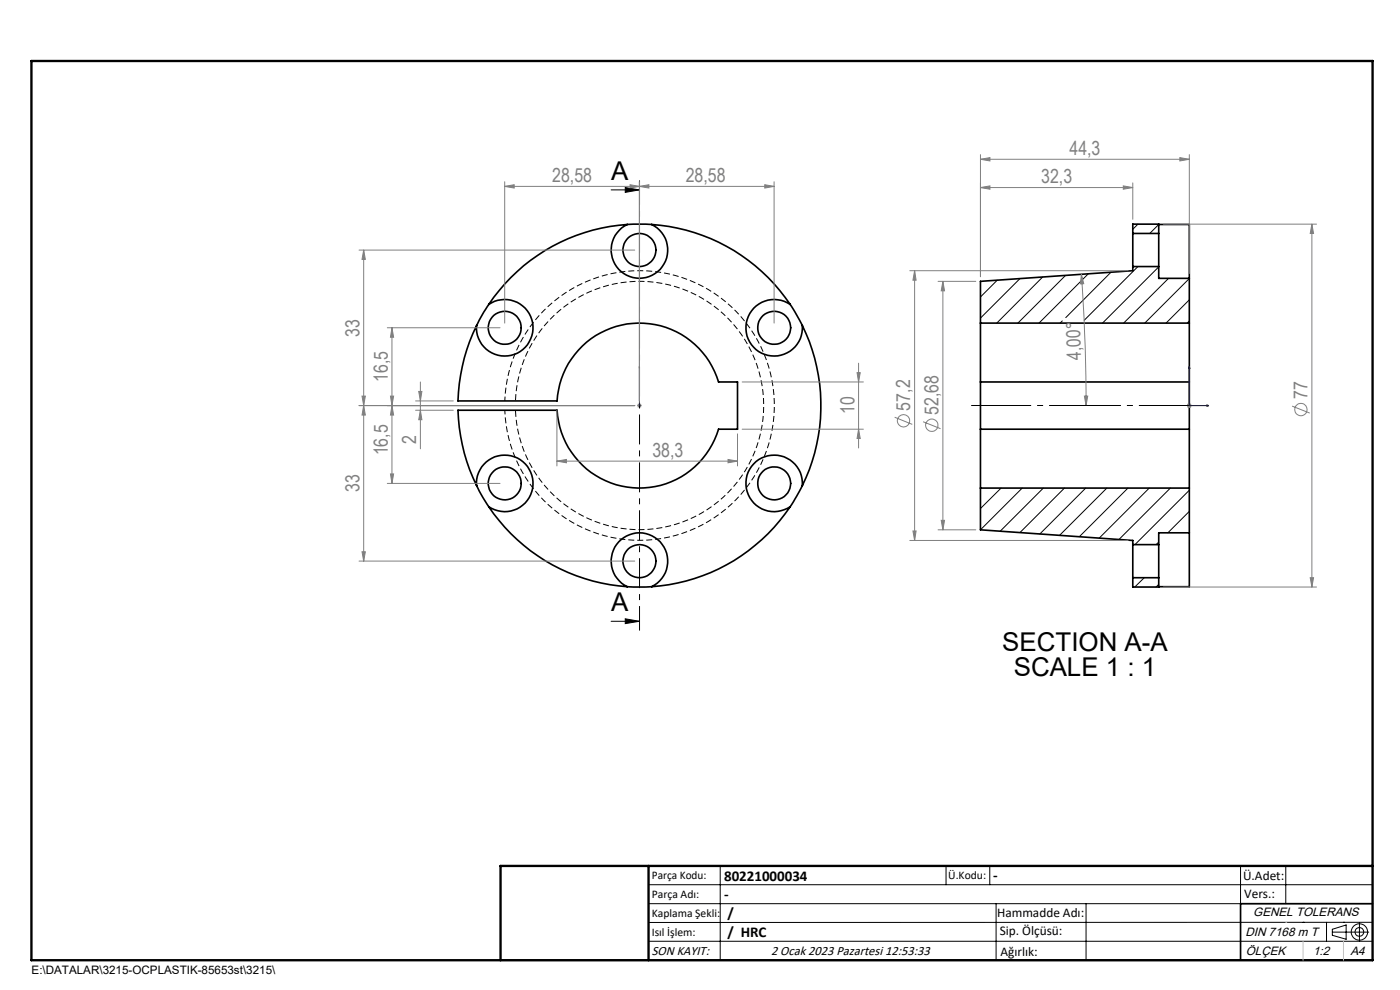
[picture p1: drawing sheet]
<svg xmlns="http://www.w3.org/2000/svg" width="297mm" height="210mm" viewBox="0 0 297 210" stroke-linecap="round" stroke-linejoin="round" font-family="sans-serif">
<path d="M107.1 87a28.6 28.6 0 0 0 43.2 23.6 28.6 28.6 0 0 0 0-49.2 28.6 28.6 0 0 0-43.2 23.6" fill="none" stroke="#000" stroke-width=".21" stroke-dasharray="1.3 .6" stroke-dashoffset=".4" stroke-linecap="butt"/>
<path d="M109.3 87a26.3 26.3 0 0 0 39.8 21.7 26.3 26.3 0 0 0 0-45.3 26.3 26.3 0 0 0-39.8 21.6" fill="none" stroke="#000" stroke-width=".21" stroke-dasharray="1.3 .6" stroke-dashoffset="-.1" stroke-linecap="butt"/>
<g fill="none" stroke="#000" stroke-width=".35">
<path d="M133.1 47.6a38.4 38.4 0 0 0-29.4 17M133.1 47.6a6 6 0 0 0-2.1 9.2 6 6 0 0 0 9.4 0 6 6 0 0 0-2.1-9.2M133.1 47.6h5.2M138.3 47.6a38.6 38.6 0 0 1 29.3 17M240.3 49.5v7M240.3 56.5v.9l-32.3 2.3v8.8M240.3 49.5v-2h5.5v2M240.3 49.5h5.5M240.3 56.5h5.5M245.8 49.5v7M245.8 47.6h6.5v11.4M245.8 56.5v2.5h6.5"/>
<path d="M252.3 59v9.5M101.1 69.1a38.3 38.3 0 0 0-3.9 15.9h21a17.5 17.5 0 0 1 15.4-16.4 17.5 17.5 0 0 1 18.8 12.4h4.1v10h-4.1a17.5 17.5 0 0 1-18.8 12.4 17.5 17.5 0 0 1-15.4-16.4h-21a39.2 39.2 0 0 0 3.9 16M103.7 64.6a6 6 0 0 1 8.9 2.7 6 6 0 0 1-4.6 8.1 6 6 0 0 1-6.9-6.3M103.7 64.6l-1.1 1.6-1.5 2.9M167.6 64.6a6 6 0 0 0-8.9 2.7 6 6 0 0 0 4.6 8.2 6 6 0 0 0 6.9-6.4M167.6 64.6l2.6 4.5M170.2 69.1a38.6 38.6 0 0 1 0 33.9M208 68.5v12.5M208 68.5h44.3M252.3 68.5v12.5M208 91v12.5M208 81h44.3"/>
<path d="M208 91h44.3M208 81v10M252.3 91v12.5M252.3 81v10M101.1 103a6 6 0 0 1 6.9-6.4 6 6 0 0 1 4.6 8.2 6 6 0 0 1-8.9 2.7M101.1 103l2.6 4.5M103.7 107.5a38.4 38.4 0 0 0 29.4 17M167.6 107.5a38.4 38.4 0 0 1-29.3 17M170.2 103a6 6 0 0 0-6.9-6.4 6 6 0 0 0-4.6 8.2 6 6 0 0 0 8.9 2.7M170.2 103l-2.6 4.5M208 103.5h44.3M208 103.5v8.9l32.3 2.2v.9"/>
<path d="M240.3 115.5v7M240.3 115.5h5.5M245.8 115.5v7M252.3 113v11.5h-6.5M252.3 113h-6.5v2.5M252.3 103.5v9.5M133.1 124.5a6 6 0 0 1-2.1-9.2 6 6 0 0 1 9.4 0 6 6 0 0 1-2.1 9.2M133.1 124.5h5.2M240.3 122.5v2h5.5v-2M240.3 122.5h5.5M291.2 191.7h-28v12M106.2 203.7h185"/>
<circle cx="135.7" cy="53" r="3.5"/>
<circle cx="107.1" cy="69.6" r="3.5"/>
<circle cx="164.2" cy="69.6" r="3.5"/>
<circle cx="107.1" cy="102.5" r="3.5"/>
<circle cx="135.7" cy="119" r="3.5"/>
<circle cx="164.2" cy="102.5" r="3.5"/>
</g>
<g fill="none" stroke="#000" stroke-width=".21">
<path d="M132.6 39.8l3 .5-3 .5zM129.6 40.3h6M211.6 59.4l-3.6 3.6M216.4 59.1l-8.4 8.4M221.2 58.8l-9.7 9.7M226 58.4l-10.1 10.1M230.9 58.1l-10.5 10.4M235.7 57.7l-9.6 9.7M241.4 47.5l-1.1 1.1M241.4 56.5l-11.4 11.4M245.8 47.6l-1.9 1.9M245.8 56.6l-11.9 11.9"/>
<path d="M247.9 59l-9.5 9.5M252.3 59.1l-9.4 9.4M225.4 68.1l-.5 .4M252.3 63.6l-4.9 4.9M252.3 68.1l-.5 .4M212.4 103.5l-4.4 4.4M216.9 103.5l-8.9 8.9M221.3 103.5l-9.1 9.2M225.8 103.5l-9.4 9.5M230.3 103.5l-9.7 9.8M234.8 103.5l-10 10.1M239.3 103.5l-10.3 10.3"/>
<path d="M243.8 103.5l-10.6 10.7M245.8 115l-.5 .5M248.3 103.5l-10.9 10.9M252.3 104l-11.5 11.5M252.3 108.5l-4.5 4.5M252.3 113h-.1M129.6 131.8h6M132.6 131.3l3 .5-3 .5zM242.7 122.5l-2 2M245.8 124l-.5 .5M137.6 187.7h153.6M137.6 191.7h153.6"/>
<path d="M137.6 199.7h153.6M152.8 183.7v20M200.7 183.7v4M210 183.7v4M211.3 191.7v12M230.4 191.7v12M263.2 183.7v20M272.8 183.7v8M276.4 195.6h.1M281.4 195.6v4.1M282.6 197.7h7.8M282.6 197.1l3-.9v3l-3-.8z"/>
<path d="M285 195.6h.1M288.4 195.8v3.8M291.2 195.6l-153.6 .1"/>
<circle cx="288.4" cy="197.7" r="1.74"/>
<circle cx="288.4" cy="197.7" r=".93"/>
</g>
<g fill="none" stroke="#808080" stroke-width=".21">
<path d="M107.1 39.5l2-.3v.7zM107.1 38.6v29.9M133.7 39.2l1.9 .3-1.9 .4zM135.6 39.5l2.1-.3v.7zM135.6 38.6v46.4M162.2 39.2l2 .3-2 .4zM164.2 39.5h-57.1M164.2 38.6v29.9M208 33.8l2-.4v.7zM208 32.8v25.9M208 33.8h44.3M208 39.8l2-.4v.7z"/>
<path d="M208 39.8h32.3M238.3 39.4l2 .4-2 .3zM240.3 38.8v7.7M250.3 33.4l2 .4-2 .3zM252.3 32.8v25.2M76.2 53h58.5M77.2 53l.3 2h-.7zM77.2 53v66M193 57.4h46.3M194 57.4v57.2M194 57.4l.3 2h-.6zM199 59.7h8"/>
<path d="M200 59.7v52.7M200 59.7l.4 2h-.7zM229.4 58.2l.5 2h-.7zM229.4 58.2a412.9 412.9 0 0 1 1 27.8M246.8 47.5h32.5M278.3 47.5l.4 2h-.7zM278.3 47.5v77M82.2 69.5h23.9M83.1 69.5l.4 2h-.7zM83.1 69.5v33M181.8 79h.7l-.4 2zM182.1 77v18"/>
<path d="M76.2 86h58.5M76.8 84h.7l-.3 2zM77.2 86l.3 2h-.7zM82.8 84h.7l-.4 2zM83.1 86l.4 2h-.7zM88.2 85h8M88.2 87h8M88.8 83h.7l-.3 2zM89.2 87l.3 2h-.7zM89.2 81v14.2M118.1 97.8l2.1-.3v.7zM118.1 87v11.8"/>
<path d="M118.1 97.8h38.4M135.1 86h1M135.3 85.7l.7 .7M135.6 85.5v1M136 85.7l-.7 .7M154.4 97.5l2.1 .3-2.1 .4zM156.5 92v6.8M157.4 91h25.8M157.4 81h25.8M182.1 91l.4 2h-.7zM189.8 88.5l3.7 1.5M195.8 89.5l3.7 1.4"/>
<path d="M230 84h.8l-.4 2zM251.8 86h1M252 85.7l.7 .7M252.3 85.5v1M252.7 85.7l-.7 .7M274.1 86.1l3.7 1.5M76.2 119h58.5M76.8 117h.7l-.3 2zM82.2 102.5h23.9M82.8 100.5h.7l-.4 2zM193 114.6h46.3M193.7 112.6h.6l-.3 2z"/>
<path d="M199 112.4h8M199.7 110.4h.7l-.4 2zM246.8 124.5h32.5M278 122.5h.7l-.4 2z"/>
<circle cx="191.7" cy="89.2" r="1.31"/>
<circle cx="197.7" cy="90.2" r="1.31"/>
<circle cx="276" cy="86.9" r="1.31"/>
</g>
<path d="M135.6 77.7v.4v-.4M135.6 77.7v8.3M252.3 77.7l.1 .4h-.2zM252.3 77.7v8.3h4.2M135.6 85.9v.2zM135.6 86h.1M256 85.9l.5 .1-.5 .1z" fill="none" stroke="#00f" stroke-width=".21"/>
<path d="M254.3 86h-48.3" fill="none" stroke="#000" stroke-width=".21" stroke-dasharray="15.2 1.3 1.3 1.3" stroke-dashoffset="2.5" stroke-linecap="butt"/>
<path d="M135.7 38.3v95.5" fill="none" stroke="#000" stroke-width=".21" stroke-dasharray="6.3 1.3 1.3 1.3" stroke-dashoffset="1.2" stroke-linecap="butt"/>
<path d="M6.7 12.9h284.5v190.8h-284.5zM137.6 183.7v20M291.2 183.7h-185v20" fill="none" stroke="#000" stroke-width=".5"/>
<path d="M272.8 195.6h.1M276.4 199.7v4M285 199.7v4" fill="none" stroke="#c0c0c0" stroke-width=".21"/>
<path d="M132.6 39.8l3 .5-3 .5zM132.6 131.3l3 .5-3 .5z" fill="#000"/>
<g fill="#00f">
<path d="M135.6 85.9v.2zM135.6 77.7v.4z"/>
<path d="M256 85.9l.5 .1-.5 .1zM252.3 77.7l.1 .4h-.2zM256 85.9l.5 .1-.5 .1zM252.3 77.7l.1 .4h-.2z"/>
</g>
<g fill="#808080">
<path d="M154.4 97.5l2.1 .3-2.1 .4zM118.1 97.8l2.1-.3v.7zM133.7 39.2l1.9 .3-1.9 .4zM107.1 39.5l2-.3v.7z"/>
<path d="M135.6 39.5l2.1-.3v.7zM162.2 39.2l2 .3-2 .4zM208 39.8l2-.4v.7zM238.3 39.4l2 .4-2 .3z"/>
<path d="M208 33.8l2-.4v.7zM250.3 33.4l2 .4-2 .3z"/>
<path d="M182.1 91l.4 2h-.7zM181.8 79h.7l-.4 2zM76.8 84h.7l-.3 2zM77.2 53l.3 2h-.7zM199.7 110.4h.7l-.4 2zM200 59.7l.4 2h-.7z"/>
<path d="M88.8 83h.7l-.3 2zM89.2 87l.3 2h-.7zM83.1 69.5l.4 2h-.7zM82.8 84h.7l-.4 2zM83.1 86l.4 2h-.7zM82.8 100.5h.7l-.4 2zM194 57.4l.3 2h-.6zM193.7 112.6h.6l-.3 2zM278.3 47.5l.4 2h-.7zM278 122.5h.7l-.4 2z"/>
<path d="M76.8 117h.7l-.3 2zM77.2 86l.3 2h-.7z"/>
<path d="M230 84h.8l-.4 2zM229.4 58.2l.5 2h-.7z"/>
</g>
<g font-size="5.5">
<text x="129.7" y="38.2">A</text>
<text x="129.7" y="129.6">A</text>
<text x="212.6" y="138.1">SECTION A-A</text>
<text x="215.1" y="143.3">SCALE 1 : 1</text>
</g>
<g font-size="4.1" fill="#808080">
<text x="226.9" y="32.8">44,3</text>
<text x="117.2" y="38.6">28,58</text>
<text x="145.5" y="38.6">28,58</text>
<text x="220.9" y="38.8">32,3</text>
<text x="76.3" y="71.4" transform="rotate(-90 76.3 71.4)">33</text>
<text x="229.4" y="76.4" transform="rotate(-92 229.4 76.4)">4,00°</text>
<text x="82.3" y="81.1" transform="rotate(-90 82.3 81.1)">16,5</text>
<text x="181.2" y="87.9" transform="rotate(-90 181.2 87.9)">10</text>
<text x="193.1" y="87.1" transform="rotate(-90 193.1 87.1)">57,2</text>
<text x="199.1" y="88" transform="rotate(-90 199.1 88)">52,68</text>
<text x="277.4" y="84.7" transform="rotate(-90 277.4 84.7)">77</text>
<text x="88.3" y="94.2" transform="rotate(-90 88.3 94.2)">2</text>
<text x="82.3" y="96.6" transform="rotate(-90 82.3 96.6)">16,5</text>
<text x="138.4" y="96.9">38,3</text>
<text x="76.3" y="104.4" transform="rotate(-90 76.3 104.4)">33</text>
</g>
<g font-size="3.2">
<text x="153.6" y="186.8">80221000034</text>
<text x="153.6" y="190.8">-</text>
<text x="210.7" y="186.6">-</text>
<text x="154.3" y="194.8">/</text>
<text x="154.3" y="198.8">/ HRC</text>
</g>
<g font-size="2.8">
<text x="263.7" y="186.7">Ü.Adet:</text>
<text x="263.9" y="190.5">Vers.:</text>
<text x="211.5" y="194.5">Hammadde Adı:</text>
<text x="138.3" y="202.6">SON KAYIT:</text>
<text x="163.6" y="202.6">2 Ocak 2023 Pazartesi 12:53:33</text>
<text x="212.1" y="198.4">Sip. Ölçüsü:</text>
<text x="212.2" y="202.7">Ağırlık:</text>
</g>
<g font-size="2.6">
<text x="265.9" y="194.4">GENEL TOLERANS</text>
<text x="264.2" y="198.5">DIN 7168 m T</text>
<text x="264.3" y="202.6">ÖLÇEK</text>
<text x="278.5" y="202.6">1:2</text>
<text x="286.5" y="202.6">A4</text>
</g>
<g font-size="2.5">
<text x="138.3" y="186.4">Parça Kodu:</text>
<text x="138.3" y="190.5">Parça Adı:</text>
<text x="201.2" y="186.5">Ü.Kodu:</text>
<text x="138.3" y="194.5">Kaplama Şekli:</text>
<text x="138.3" y="198.6">Isıl İşlem:</text>
<text x="6.7" y="206.7">E:\DATALAR\3215-OCPLASTIK-85653st\3215\</text>
</g>
</svg>
